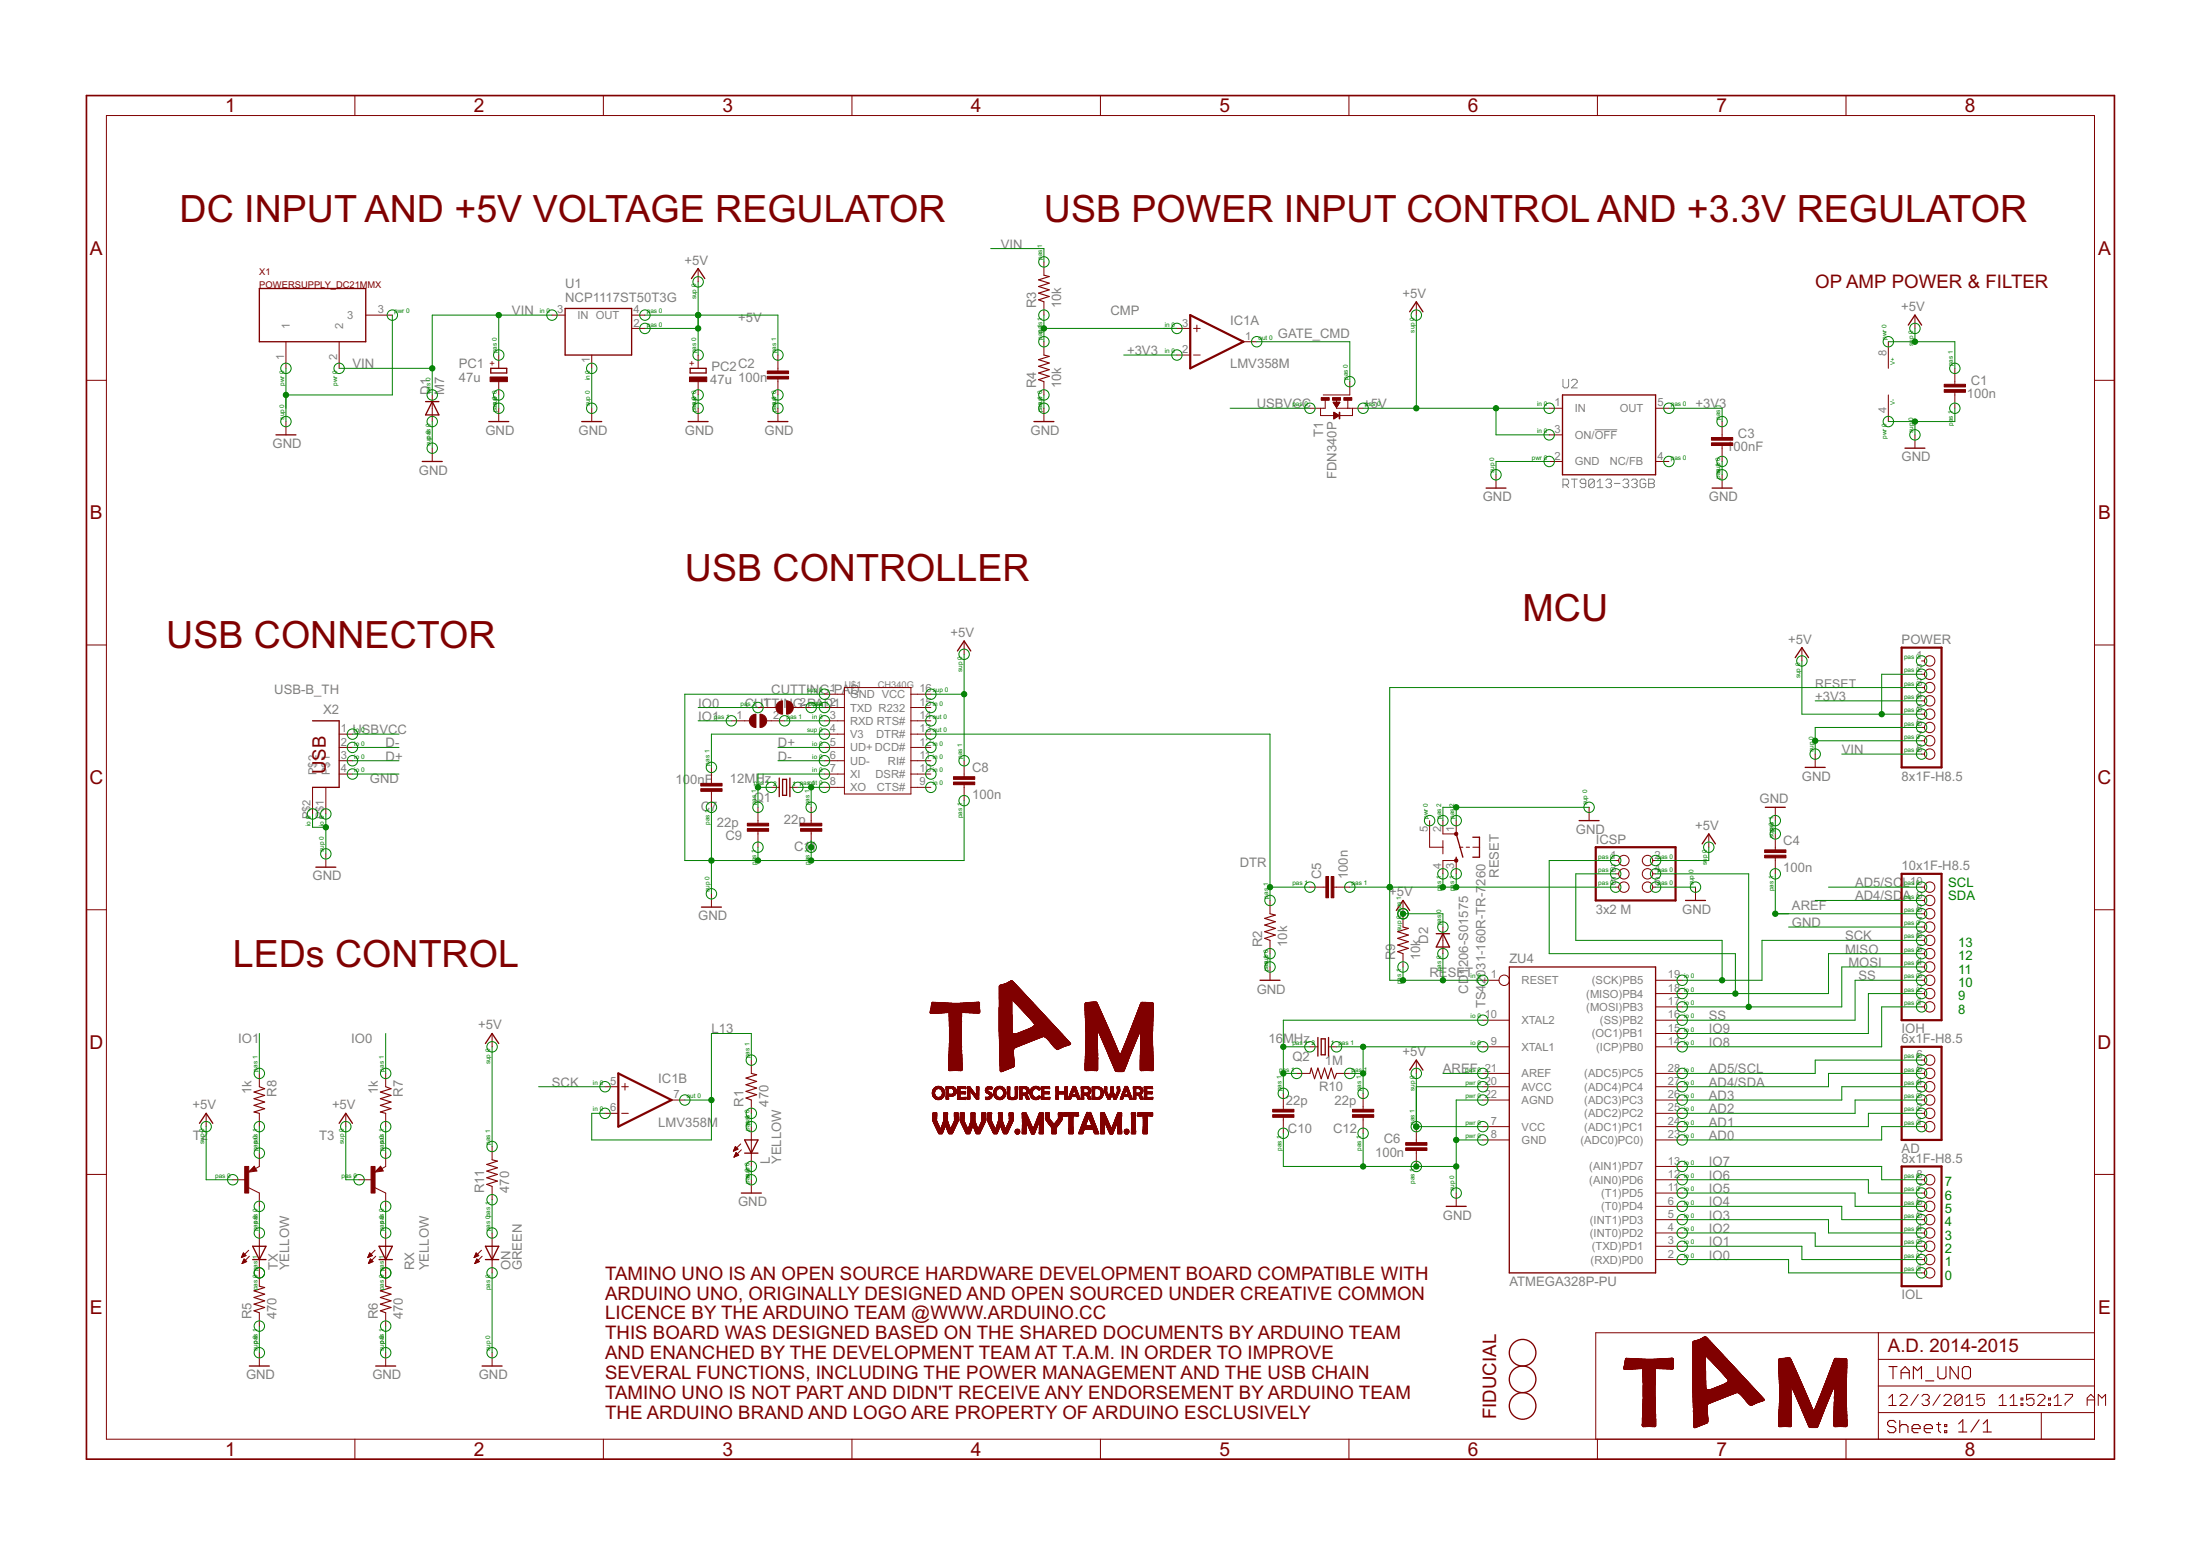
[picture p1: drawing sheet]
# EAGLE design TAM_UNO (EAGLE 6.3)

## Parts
AD  6x1F-H8.5  PINHD-1X6  [1X06]
C1  100n  C-EUC0603K  [C0603K]
C2  100n  C-EUC0603K  [C0603K]
C3  100nF  C-EUC0603K  [C0603K]
C4  100n  C-EUC0603K  [C0603K]
C5  100n  C-EUC0603K  [C0603K]
C6  100n  C-EUC0603K  [C0603K]
C7  100nF  C-EUC0603K  [C0603K]
C8  100n  C-EUC0603K  [C0603K]
C9  22p  C-EUC0603K  [C0603K]
C10  22p  C-EUC0603K  [C0603K]
C11  22p  C-EUC0603K  [C0603K]
C12  22p  C-EUC0603K  [C0603K]
CUTTING-PAD  SJ  [SJ]
CUTTING-PAD1  SJ  [SJ]
D1  M7  DIODE-SMB  [SMB]
D2  CD1206-S01575  DIODE-MINIMELF  [MINIMELF]
FD1  FIDUCIALMOUNT  [FIDUCIA-MOUNT]
FD2  FIDUCIALMOUNT  [FIDUCIA-MOUNT]
FD3  FIDUCIALMOUNT  [FIDUCIA-MOUNT]
IC1  LMV358M  [SO08]
ICSP  3x2 M  PINHD-2X3  [2X03]
IOH  10x1F-H8.5  PINHD-1X10_ARD  [1X10]
IOL  8x1F-H8.5  PINHD-1X8  [1X08]
L  YELLOW  LEDCHIP-LED0805  [CHIP-LED0805]
ON  GREEN  LEDCHIP-LED0805  [CHIP-LED0805]
PC1  47u  CPOL-EUD  [PANASONIC_D]
PC2  47u  CPOL-EUD  [PANASONIC_D]
POWER  8x1F-H8.5  PINHD-1X8  [1X08]
Q1  12MHz  CRYSTALSM49  [SM49]
Q2  16MHz  CRYSTALSM49  [SM49]
R1  470  R-US_R0603  [R0603]
R2  10k  R-US_R0603  [R0603]
R3  10k  R-US_R0603  [R0603]
R4  10k  R-US_R0603  [R0603]
R5  470  R-US_R0603  [R0603]
R6  470  R-US_R0603  [R0603]
R7  1k  R-US_R0603  [R0603]
R8  1k  R-US_R0603  [R0603]
R9  10k  R-US_R0603  [R0603]
R10  1M  R-US_R0603  [R0603]
R11  470  R-US_R0603  [R0603]
RESET  TS42031-160R-TR-7260  TS42  [TS42]
RX  YELLOW  LEDCHIP-LED0805  [CHIP-LED0805]
T1  FDN340P  PMOSSOT23  [SOT-23]
T2  -PNP-SOT23-EBC  [SOT23-EBC]
T3  -PNP-SOT23-EBC  [SOT23-EBC]
TX  YELLOW  LEDCHIP-LED0805  [CHIP-LED0805]
U1  NCP1117ST50T3G  MC33269ST-3.3T3  [SOT223]
U2  RT9013-33GB  LP2985-XXDBVR33  [SOT23-DBV]
U$1  CH340G  CH340GALT  [SSOP16]
X1  POWERSUPPLY_DC21MMX  [POWERSUPPLY_DC-21MM]
X2  USB-B_TH  PN61729  [PN61729]
ZU4  ATMEGA328P-PU  [DIL28-3]

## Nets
+3V3: C3.2 IC1.2(A:-IN) POWER.4 U2.5(OUT)
+5V [usbvcc]: C1.2 C2.2 C6.2 C8.1 D2.C IC1.8(P:V+) ICSP.2 PC2.+ POWER.2 POWER.5 R9.2 R11.2 T1.2(S) T2.B T3.B U1.2(OUT) U1.4(OUT) U2.1(IN) U2.3(ON/!OFF) U$1.16(VCC) ZU4.7(VCC) ZU4.20(AVCC)
AD0: AD.1 ZU4.23((ADC0)PC0))
AD1: AD.2 ZU4.24((ADC1)PC1)
AD2: AD.3 ZU4.25((ADC2)PC2)
AD3: AD.4 ZU4.26((ADC3)PC3)
AD4/SDA: AD.5 IOH.9 ZU4.27((ADC4)PC4)
AD5/SCL: AD.6 IOH.10 ZU4.28((ADC5)PC5)
AREF [aref]: C4.2 IOH.8 ZU4.21(AREF)
CMP: IC1.3(A:+IN) R3.1 R4.2
D+: U$1.5(UD+) X2.3
D-: U$1.6(UD-) X2.2
DTR: C5.1 R2.2 U$1.13(DTR#)
GATE_CMD: IC1.1(A:OUT) T1.3(G)
GND [gnd]: C1.1 C2.1 C3.1 C4.1 C6.1 C7.2 C8.2 C9.2 C10.2 C11.2 C12.2 D1.A IC1.4(P:V-) ICSP.6 IOH.7 L.C ON.C PC1.- PC2.- POWER.6 POWER.7 R2.1 R4.1 R5.1 R6.1 RESET.1 RESET.2 U1.1(GND/ADJ) U2.2(GND) U$1.1(GND) X1.1 X1.3 X2.4 X2.P$1 X2.P$2 ZU4.8(GND) ZU4.22(AGND)
IO0: CUTTING-PAD.1 IOL.1 R7.1 ZU4.2((RXD)PD0)
IO1: CUTTING-PAD1.1 IOL.2 R8.1 ZU4.3((TXD)PD1)
IO2: IOL.3 ZU4.4((INT0)PD2)
IO3: IOL.4 ZU4.5((INT1)PD3)
IO4: IOL.5 ZU4.6((T0)PD4)
IO5: IOL.6 ZU4.11((T1)PD5)
IO6: IOL.7 ZU4.12((AIN0)PD6)
IO7: IOL.8 ZU4.13((AIN1)PD7)
IO8: IOH.1 ZU4.14((ICP)PB0)
IO9: IOH.2 ZU4.15((OC1)PB1)
L13: IC1.6(B:-IN) IC1.7(B:OUT) R1.2
MISO: ICSP.1 IOH.5 ZU4.18((MISO)PB4)
MOSI: ICSP.4 IOH.4 ZU4.17((MOSI)PB3)
N$1: L.A R1.1
N$2: C9.1 Q1.2 U$1.7(XI)
N$3: ON.A R11.1
N$4: C11.1 Q1.1 U$1.8(XO)
N$5: R5.2 TX.C
N$6: R6.2 RX.C
N$7: R8.2 T2.E
N$8: R7.2 T3.E
N$9: T2.C TX.A
N$10: RX.A T3.C
N$11: C10.1 Q2.2 R10.2 ZU4.10(XTAL2)
N$12: C12.1 Q2.1 R10.1 ZU4.9(XTAL1)
N$13: CUTTING-PAD.2 U$1.2(TXD)
N$14: CUTTING-PAD1.2 U$1.3(RXD)
RESET: C5.2 D2.A ICSP.5 POWER.3 R9.1 RESET.3 RESET.4 ZU4.1(RESET)
SCK: IC1.5(B:+IN) ICSP.3 IOH.6 ZU4.19((SCK)PB5)
SS: IOH.3 ZU4.16((SS)PB2)
USBVCC [usbvcc]: T1.1(D) X2.1
V3: C7.1 U$1.4(V3)
VIN [power]: D1.C PC1.+ POWER.8 R3.2 U1.3(IN) X1.2
Unconnected: POWER.1 U2.4(NC/FB) U$1.9(CTS#) U$1.10(DSR#) U$1.11(RI#) U$1.12(DCD#) U$1.14(RTS#) U$1.15(R232)

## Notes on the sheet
- DC INPUT AND +5V VOLTAGE REGULATOR | USB POWER INPUT CONTROL AND +3.3V REGULATOR
- OP AMP POWER & FILTER
- USB CONTROLLER
- MCU
- USB CONNECTOR
- SCL
- SDA
- 13
- 12
- LEDs CONTROL
- 11
- 10
- 9
- 8
- 7
- 6
- 5
- 4
- 3
- 2
- 1
- 0
- A.D. 2014-2015
- TAMINO UNO IS AN OPEN SOURCE HARDWARE DEVELOPMENT BOARD COMPATIBLE WITH
  ARDUINO UNO, ORIGINALLY DESIGNED AND OPEN SOURCED UNDER CREATIVE COMMON
  LICENCE BY THE ARDUINO TEAM @WWW.ARDUINO.CC
  THIS BOARD WAS DESIGNED BASED ON THE SHARED DOCUMENTS BY ARDUINO TEAM
  AND ENANCHED BY THE DEVELOPMENT TEAM AT T.A.M. IN ORDER TO IMPROVE
  SEVERAL FUNCTIONS, INCLUDING THE POWER MANAGEMENT AND THE USB CHAIN
  TAMINO UNO IS NOT PART AND DIDN'T RECEIVE ANY ENDORSEMENT BY ARDUINO TEAM
  THE ARDUINO BRAND AND LOGO ARE PROPERTY OF ARDUINO ESCLUSIVELY
- FIDUCIAL

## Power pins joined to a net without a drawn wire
5-GND: RESET.5(5-GND)
